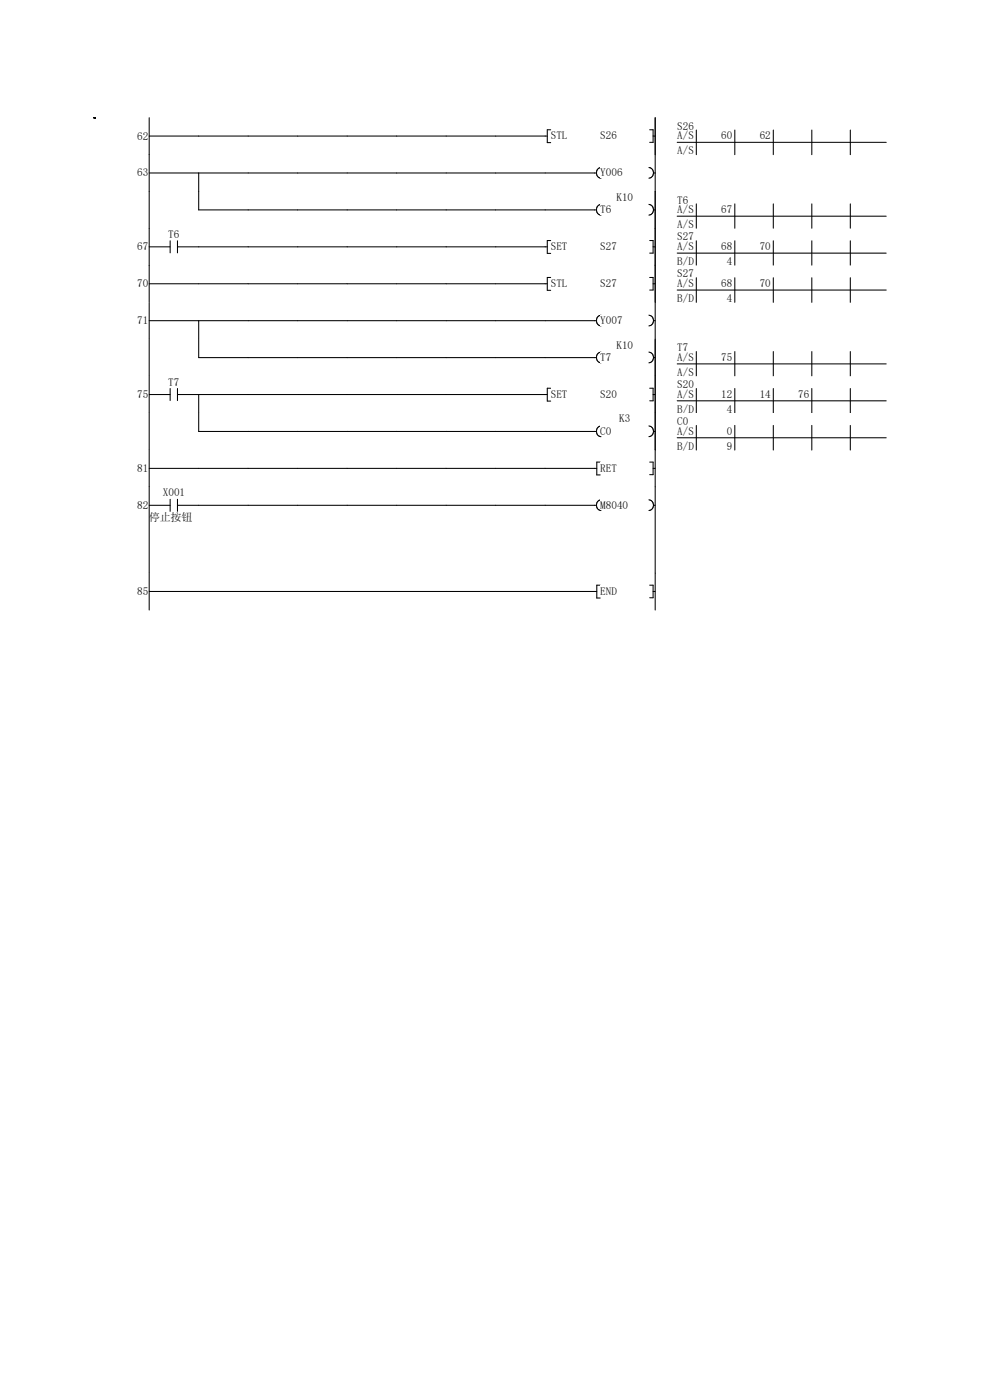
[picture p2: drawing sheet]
<svg xmlns="http://www.w3.org/2000/svg" width="210mm" height="297mm" viewBox="0 0 210 297" stroke-linecap="round" stroke-linejoin="round" font-family="sans-serif">
<path d="M31.6 28.9h84.5M31.6 25v7.8M116.8 27.5h-.7v2.8h.7" fill="none" stroke="#070000" stroke-width=".22"/>
<g fill="#fff">
<path d="M116.8 27.6h3.6v2.3h-3.6z"/>
<path d="M127.3 27.6h3.6v2.3h-3.6z"/>
</g>
<path d="M137.8 27.5h.7v2.7h-.7M138.5 28.9h.5M139 25v7.8M143.7 30.2h44.3M147.7 27.6v5.2M155.9 27.6v5.2M164 27.6v5.2M172.2 27.6v5.2M180.4 27.6v5.2" fill="none" stroke="#070000" stroke-width=".22"/>
<g fill="#fff">
<path d="M143.7 25.5h3.6v2.4h-3.6z"/>
<path d="M143.7 27.6h3.6v2.3h-3.6z"/>
<path d="M143.7 30.7h3.6v2.3h-3.6z"/>
<path d="M148.3 27.6h7.1v2.3h-7.1z"/>
<path d="M156.4 27.6h7.2v2.3h-7.2z"/>
</g>
<path d="M139 25v7.8" fill="none" stroke="#070000" stroke-width=".22"/>
<g fill="#fff">
<path d="M20 32.9h106.2v7.8h-106.2z" fill-rule="evenodd"/>
<path d="M126.2 32.9h12.8v7.8h-12.8zM29.1 35.4h2.4v2.4h-2.4z" fill-rule="evenodd"/>
</g>
<path d="M31.6 36.7h94.9M31.6 32.8v7.8M42.2 36.7v3.9M127.5 35.5a1.16 1.16 0 0 0-1 1.2 1.16 1.16 0 0 0 1 1.1" fill="none" stroke="#070000" stroke-width=".22"/>
<path d="M127.3 35.4h4.8v2.4h-4.8z" fill="#fff"/>
<path d="M137.7 35.5a1.15 1.15 0 0 1 1 1.2 1.15 1.15 0 0 1-1 1.1M138.6 36.7h.4M139 32.8v7.8" fill="none" stroke="#070000" stroke-width=".22"/>
<path d="M20 40.7h168v7.8h-168z" fill-rule="evenodd" fill="#fff"/>
<path d="M31.6 40.6v7.9M42.2 40.6v3.9h84.3M127.5 43.4a1.16 1.16 0 0 0-1 1.1 1.16 1.16 0 0 0 1 1.1" fill="none" stroke="#070000" stroke-width=".22"/>
<g fill="#fff">
<path d="M130.8 40.6h3.5v2.4h-3.5z"/>
<path d="M127.3 43.3h2.4v2.3h-2.4z"/>
</g>
<path d="M137.7 43.4a1.15 1.15 0 0 1 1 1.1 1.15 1.15 0 0 1-1 1.1M138.6 44.5h.4M139 40.6v7.9M143.7 45.9h44.3M147.7 43.3v5.2M155.9 43.3v5.2M164 43.3v5.2M172.2 43.3v5.2M180.4 43.3v5.2" fill="none" stroke="#070000" stroke-width=".22"/>
<g fill="#fff">
<path d="M143.7 41.2h2.4v2.3h-2.4z"/>
<path d="M143.7 43.3h3.6v2.3h-3.6z"/>
<path d="M143.7 46.4h3.6v2.3h-3.6z"/>
<path d="M148.3 43.3h7.1v2.3h-7.1z"/>
</g>
<path d="M139 40.6v7.9" fill="none" stroke="#070000" stroke-width=".22"/>
<g fill="#fff">
<path d="M20 48.5h119v7.8h-119z" fill-rule="evenodd"/>
<path d="M139 48.5h49v7.8h-49zM29.1 51.1h2.4v2.3h-2.4z" fill-rule="evenodd"/>
</g>
<path d="M35.7 48.5h2.4v2.3h-2.4z" fill="#fff"/>
<path d="M31.6 52.4h4.5M31.6 48.5v7.8M36.1 51.1v2.5M37.7 52.4h78.4M37.7 51.1v2.5M116.8 51h-.7v2.8h.7" fill="none" stroke="#070000" stroke-width=".22"/>
<g fill="#fff">
<path d="M116.8 51.1h3.6v2.3h-3.6z"/>
<path d="M127.3 51.1h3.6v2.3h-3.6z"/>
</g>
<path d="M137.8 51h.7v2.7h-.7M138.5 52.4h.5M139 48.5v7.8M143.7 53.7h44.3M147.7 51.1v5.2M155.9 51.1v5.2M164 51.1v5.2M172.2 51.1v5.2M180.4 51.1v5.2" fill="none" stroke="#070000" stroke-width=".22"/>
<g fill="#fff">
<path d="M143.7 49h3.6v2.4h-3.6z"/>
<path d="M143.7 51.1h3.6v2.3h-3.6z"/>
<path d="M143.7 54.2h3.6v2.3h-3.6z"/>
<path d="M148.3 51.1h7.1v2.3h-7.1z"/>
<path d="M156.4 51.1h7.2v2.3h-7.2z"/>
<path d="M148.3 54.2h7.1v2.3h-7.1z"/>
</g>
<path d="M139 48.5v7.8" fill="none" stroke="#070000" stroke-width=".22"/>
<g fill="#fff">
<path d="M20 56.3h119v7.9h-119z" fill-rule="evenodd"/>
<path d="M139 56.3h49v7.9h-49zM29.1 58.9h2.4v2.4h-2.4z" fill-rule="evenodd"/>
</g>
<path d="M31.6 56.3v7.8M116.8 58.9h-.7v2.7h.7M31.6 60.2h84.5" fill="none" stroke="#070000" stroke-width=".22"/>
<g fill="#fff">
<path d="M116.8 58.9h3.6v2.4h-3.6z"/>
<path d="M127.3 58.9h3.6v2.4h-3.6z"/>
</g>
<path d="M137.8 58.9h.7v2.6h-.7M139 56.3v7.8M147.7 58.9v5.2M155.9 58.9v5.2M164 58.9v5.2M172.2 58.9v5.2M180.4 58.9v5.2M138.5 60.2h.5M143.7 61.5h44.3" fill="none" stroke="#070000" stroke-width=".22"/>
<g fill="#fff">
<path d="M143.7 56.9h3.6v2.3h-3.6z"/>
<path d="M143.7 58.9h3.6v2.4h-3.6z"/>
<path d="M143.7 62h3.6v2.3h-3.6z"/>
<path d="M148.3 58.9h7.1v2.4h-7.1z"/>
<path d="M156.4 58.9h7.2v2.4h-7.2z"/>
<path d="M148.3 62h7.1v2.3h-7.1z"/>
</g>
<path d="M139 56.3v7.8" fill="none" stroke="#070000" stroke-width=".22"/>
<g fill="#fff">
<path d="M20 64.2h106.2v7.8h-106.2z" fill-rule="evenodd"/>
<path d="M126.2 64.2h12.8v7.8h-12.8zM29.1 66.8h2.4v2.3h-2.4z" fill-rule="evenodd"/>
</g>
<path d="M31.6 68h94.9M31.6 64.1v7.9M42.2 68v4M127.5 66.9a1.16 1.16 0 0 0-1 1.1 1.16 1.16 0 0 0 1 1.1" fill="none" stroke="#070000" stroke-width=".22"/>
<path d="M127.3 66.8h4.8v2.3h-4.8z" fill="#fff"/>
<path d="M137.7 66.9a1.15 1.15 0 0 1 1 1.1 1.15 1.15 0 0 1-1 1.1M138.6 68h.4M139 64.1v7.9" fill="none" stroke="#070000" stroke-width=".22"/>
<path d="M20 72h168v7.8h-168z" fill-rule="evenodd" fill="#fff"/>
<path d="M31.6 72v7.8M42.2 72v3.9h84.3M127.5 74.7a1.16 1.16 0 0 0-1 1.1 1.16 1.16 0 0 0 1 1.2" fill="none" stroke="#070000" stroke-width=".22"/>
<g fill="#fff">
<path d="M130.8 72h3.5v2.3h-3.5z"/>
<path d="M127.3 74.6h2.4v2.3h-2.4z"/>
</g>
<path d="M137.7 74.7a1.15 1.15 0 0 1 1 1.1 1.15 1.15 0 0 1-1 1.2M138.6 75.9h.4M139 72v7.8M143.7 77.2h44.3M147.7 74.6v5.2M155.9 74.6v5.2M164 74.6v5.2M172.2 74.6v5.2M180.4 74.6v5.2" fill="none" stroke="#070000" stroke-width=".22"/>
<g fill="#fff">
<path d="M143.7 72.5h2.4v2.3h-2.4z"/>
<path d="M143.7 74.6h3.6v2.3h-3.6z"/>
<path d="M143.7 77.7h3.6v2.3h-3.6z"/>
<path d="M148.3 74.6h7.1v2.3h-7.1z"/>
</g>
<path d="M139 72v7.8" fill="none" stroke="#070000" stroke-width=".22"/>
<g fill="#fff">
<path d="M20 79.8h119v7.9h-119z" fill-rule="evenodd"/>
<path d="M139 79.8h49v7.9h-49zM29.1 82.4h2.4v2.4h-2.4z" fill-rule="evenodd"/>
</g>
<path d="M35.7 79.8h2.4v2.3h-2.4z" fill="#fff"/>
<path d="M31.6 79.8v7.8M31.6 83.7h4.5M36.1 82.4v2.6M37.7 83.7h78.4M37.7 82.4v2.6M42.2 83.7v3.9M116.8 82.4h-.7v2.7h.7" fill="none" stroke="#070000" stroke-width=".22"/>
<g fill="#fff">
<path d="M116.8 82.4h3.6v2.4h-3.6z"/>
<path d="M127.3 82.4h3.6v2.4h-3.6z"/>
</g>
<path d="M139 79.8v7.8M137.8 82.4h.7v2.6h-.7M138.5 83.7h.5M143.7 85h44.3M147.7 82.4v5.2M155.9 82.4v5.2M164 82.4v5.2M172.2 82.4v5.2M180.4 82.4v5.2" fill="none" stroke="#070000" stroke-width=".22"/>
<g fill="#fff">
<path d="M143.7 80.3h3.6v2.4h-3.6z"/>
<path d="M143.7 82.4h3.6v2.4h-3.6z"/>
<path d="M143.7 85.6h3.6v2.3h-3.6z"/>
<path d="M148.3 82.4h7.1v2.4h-7.1z"/>
<path d="M156.4 82.4h7.2v2.4h-7.2z"/>
<path d="M164.6 82.4h7.1v2.4h-7.1z"/>
<path d="M148.3 85.6h7.1v2.3h-7.1z"/>
</g>
<path d="M139 79.8v7.8" fill="none" stroke="#070000" stroke-width=".22"/>
<path d="M20 87.7h168v7.8h-168z" fill-rule="evenodd" fill="#fff"/>
<path d="M31.6 87.6v7.9M42.2 87.6v3.9h84.3M127.5 90.4a1.16 1.16 0 0 0-1 1.1 1.16 1.16 0 0 0 1 1.1" fill="none" stroke="#070000" stroke-width=".22"/>
<g fill="#fff">
<path d="M131.4 87.6h2.3v2.4h-2.3z"/>
<path d="M127.3 90.3h2.4v2.3h-2.4z"/>
</g>
<path d="M137.7 90.4a1.15 1.15 0 0 1 1 1.1 1.15 1.15 0 0 1-1 1.1M138.6 91.5h.4M139 87.6v7.9M143.7 92.9h44.3M147.7 90.3v5.2M155.9 90.3v5.2M164 90.3v5.2M172.2 90.3v5.2M180.4 90.3v5.2" fill="none" stroke="#070000" stroke-width=".22"/>
<g fill="#fff">
<path d="M143.7 88.2h2.4v2.4h-2.4z"/>
<path d="M143.7 90.3h3.6v2.3h-3.6z"/>
<path d="M143.7 93.4h3.6v2.3h-3.6z"/>
<path d="M148.3 90.3h7.1v2.3h-7.1z"/>
<path d="M148.3 93.4h7.1v2.3h-7.1z"/>
</g>
<path d="M139 87.6v7.9" fill="none" stroke="#070000" stroke-width=".22"/>
<g fill="#fff">
<path d="M20 95.5h106.2v7.8h-106.2z" fill-rule="evenodd"/>
<path d="M126.2 95.5h12.8v7.8h-12.8zM29.1 98.1h2.4v2.3h-2.4z" fill-rule="evenodd"/>
</g>
<path d="M31.6 99.4h95M31.6 95.5v7.8M127.3 98h-.7v2.8h.7" fill="none" stroke="#070000" stroke-width=".22"/>
<path d="M127.3 98.1h3.6v2.3h-3.6z" fill="#fff"/>
<path d="M137.8 98h.7v2.7h-.7M138.5 99.4h.5M139 95.5v7.8" fill="none" stroke="#070000" stroke-width=".22"/>
<g fill="#fff">
<path d="M20 103.3h106.2v18.3h-106.2z" fill-rule="evenodd"/>
<path d="M126.2 103.3h12.8v18.3h-12.8zM29.1 105.9h2.4v2.3h-2.4z" fill-rule="evenodd"/>
</g>
<path d="M34.5 103.3h4.8v2.3h-4.8z" fill="#fff"/>
<path d="M31.6 107.2h4.5M36.1 105.9v2.6M37.7 107.2h4.5M37.7 105.9v2.6" fill="none" stroke="#070000" stroke-width=".22"/>
<path d="M31.7 108.5h9.2v2.4h-9.2z" fill="#fff"/>
<path d="M31.6 103.3v18.3M42.2 107.2h84.3M127.5 106a1.16 1.16 0 0 0-1 1.2 1.16 1.16 0 0 0 1 1.1" fill="none" stroke="#070000" stroke-width=".22"/>
<path d="M127.3 105.9h6v2.3h-6z" fill="#fff"/>
<path d="M137.7 106a1.15 1.15 0 0 1 1 1.2 1.15 1.15 0 0 1-1 1.1M138.6 107.2h.4M139 103.3v18.3" fill="none" stroke="#070000" stroke-width=".22"/>
<g fill="#fff">
<path d="M20 121.6h106.2v7.9h-106.2z" fill-rule="evenodd"/>
<path d="M126.2 121.6h12.8v7.9h-12.8zM29.1 124.2h2.4v2.3h-2.4z" fill-rule="evenodd"/>
</g>
<path d="M31.6 125.5h95M31.6 121.6v7.8M127.3 124.1h-.7v2.8h.7" fill="none" stroke="#070000" stroke-width=".22"/>
<path d="M127.3 124.2h3.6v2.3h-3.6z" fill="#fff"/>
<path d="M20 25h.1M137.8 124.1h.7v2.7h-.7M138.5 125.5h.5M139 121.6v7.8" fill="none" stroke="#070000" stroke-width=".22"/>
<g font-size="2.3">
<text x="29.1" y="29.6">62</text>
<text x="116.8" y="29.6">STL</text>
<text x="127.3" y="29.6">S26</text>
<text x="143.7" y="27.5">S26</text>
<text x="143.7" y="29.6">A/S</text>
<text x="153" y="29.6">60</text>
<text x="161.2" y="29.6">62</text>
<text x="143.7" y="32.7">A/S</text>
<text x="29.1" y="37.4">63</text>
<text x="127.3" y="37.4">Y006</text>
<text x="127.3" y="45.3">T6</text>
<text x="130.8" y="42.6">K10</text>
<text x="143.7" y="43.2">T6</text>
<text x="143.7" y="45.3">A/S</text>
<text x="153" y="45.3">67</text>
<text x="29.1" y="53.1">67</text>
<text x="35.7" y="50.5">T6</text>
<text x="116.8" y="53.1">SET</text>
<text x="127.3" y="53.1">S27</text>
<text x="143.7" y="48.3">A/S</text>
<text x="143.7" y="51">S27</text>
<text x="143.7" y="53.1">A/S</text>
<text x="153" y="53.1">68</text>
<text x="161.2" y="53.1">70</text>
<text x="143.7" y="56.2">B/D</text>
<text x="143.7" y="58.8">S27</text>
<text x="154.2" y="56.2">4</text>
<text x="29.1" y="60.9">70</text>
<text x="116.8" y="60.9">STL</text>
<text x="127.3" y="60.9">S27</text>
<text x="143.7" y="60.9">A/S</text>
<text x="143.7" y="64">B/D</text>
<text x="153" y="60.9">68</text>
<text x="154.2" y="64">4</text>
<text x="161.2" y="60.9">70</text>
<text x="29.1" y="68.7">71</text>
<text x="127.3" y="68.7">Y007</text>
<text x="127.3" y="76.6">T7</text>
<text x="130.8" y="74">K10</text>
<text x="143.7" y="74.5">T7</text>
<text x="143.7" y="76.6">A/S</text>
<text x="153" y="76.6">75</text>
<text x="35.7" y="81.8">T7</text>
<text x="143.7" y="79.7">A/S</text>
<text x="143.7" y="82.3">S20</text>
<text x="29.1" y="84.4">75</text>
<text x="116.8" y="84.4">SET</text>
<text x="127.3" y="84.4">S20</text>
<text x="131.4" y="89.6">K3</text>
<text x="143.7" y="84.4">A/S</text>
<text x="143.7" y="87.5">B/D</text>
<text x="153" y="84.4">12</text>
<text x="154.2" y="87.5">4</text>
<text x="161.2" y="84.4">14</text>
<text x="169.3" y="84.4">76</text>
<text x="127.3" y="92.2">C0</text>
<text x="143.7" y="90.2">C0</text>
<text x="143.7" y="92.2">A/S</text>
<text x="143.7" y="95.4">B/D</text>
<text x="154.2" y="92.2">0</text>
<text x="154.2" y="95.4">9</text>
<text x="29.1" y="100.1">81</text>
<text x="127.3" y="100.1">RET</text>
<text x="29.1" y="107.9">82</text>
<text x="34.5" y="105.3">X001</text>
<text x="127.3" y="107.9">M8040</text>
<text x="31.7" y="110.5">停止按钮</text>
<text x="29.1" y="126.2">85</text>
<text x="127.3" y="126.2">END</text>
</g>
</svg>
